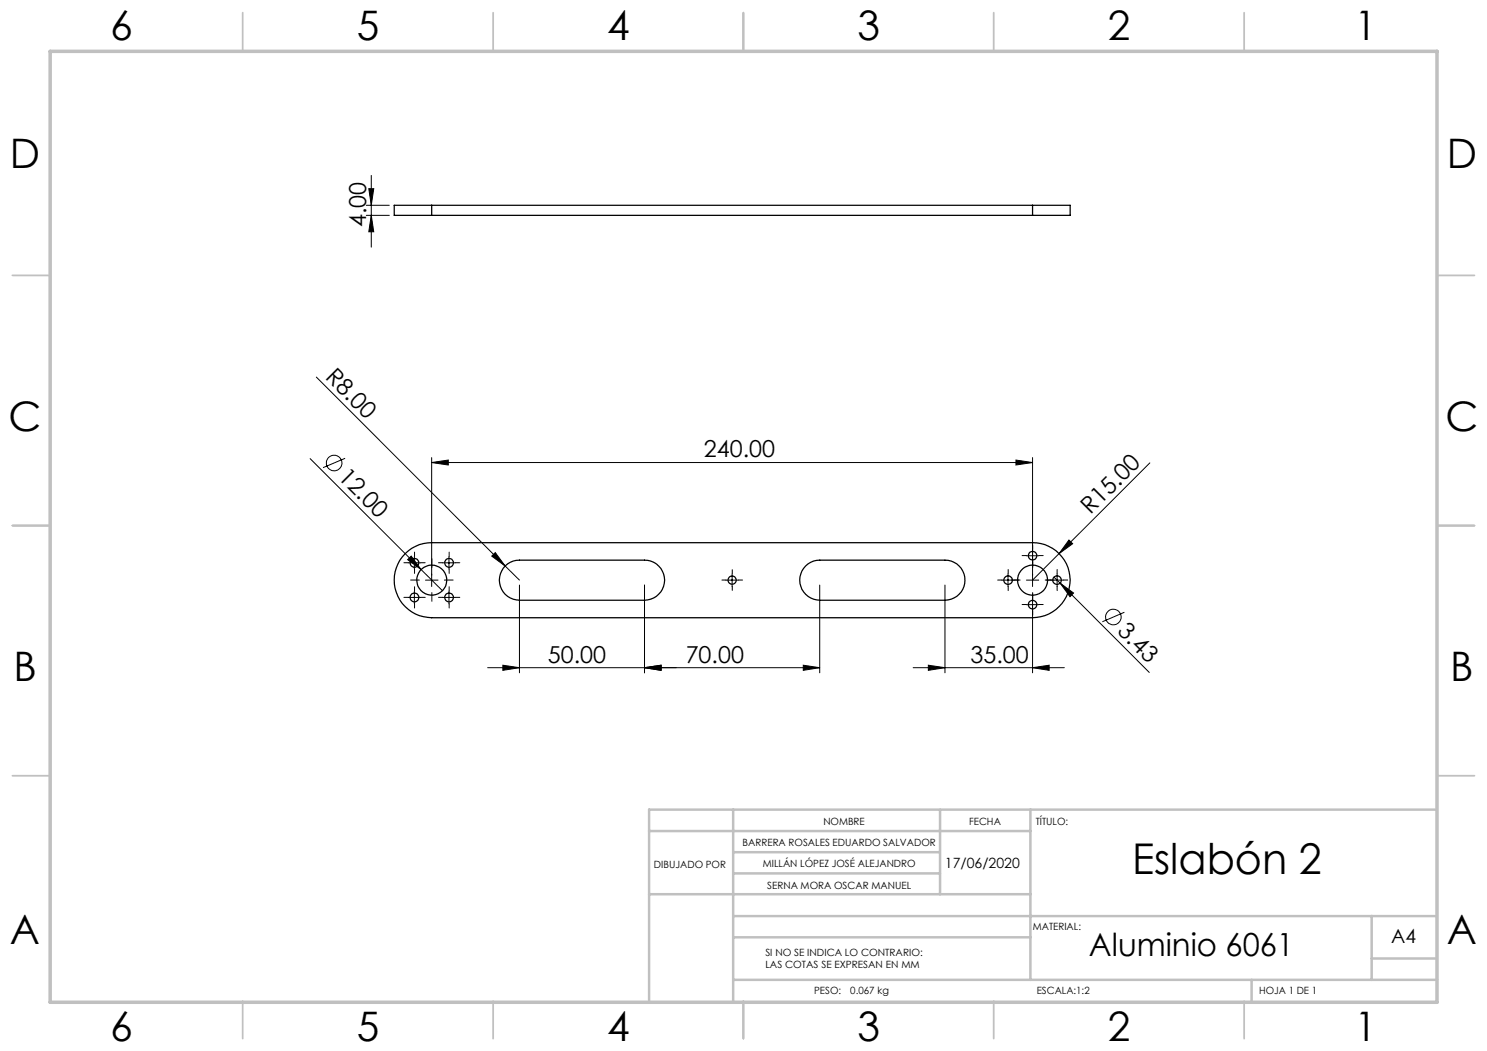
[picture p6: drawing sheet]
<svg xmlns="http://www.w3.org/2000/svg" width="297mm" height="210mm" viewBox="0 0 297 210" stroke-linecap="round" stroke-linejoin="round" font-family="sans-serif">
<g fill="none" stroke="#000" stroke-width=".2">
<path d="M73.7 37.7h.9l-.4 3.3zM74.2 35.1v14.3M73.2 41h4.6M73.2 43h4.6M74.2 43l.4 3.3h-.9zM63.2 75.3l37.7 37.8M61.9 91.6l22.2 22.2M68.9 91.6l-4.4 1.8M86.2 92.4l3.3-.5v1zM86.2 91.4v25.8M86.2 92.4h120M202.9 91.9l3.3 .5-3.3 .5z"/>
<path d="M206.2 91.4v25.8M229.7 92.5l-23.5 23.4M81.4 111.8l.7-.7 2 2.7zM81.5 119.4h2.5M81.5 112.5h2.5M82.8 111.2v2.5M82.8 118.1v2.5M84.1 113.8l4.3 4.2M85 115.9h2.5M88.4 119.4h2.5M88.4 112.5h2.5M89.7 111.2v2.5"/>
<path d="M89.7 118.1v2.5M98.2 111.1l.7-.7 2 2.7zM100.9 113.1l2.9 2.8M103.8 116.9v17.5M128.7 116.9v17.5M145 115.9h2.5M146.2 114.7v2.5M163.7 116.9v17.5M188.7 116.9v17.5M200.1 115.9h2.5M201.3 114.7v2.5M205 115.9h2.5"/>
<path d="M205 111h2.5M206.2 119.5v14.9M209.9 115.9h2.5M210.5 115.3l1.2 1.2M211.1 114.7v2.5M211.7 116.5l2.7 2-.7 .7zM211.7 116.5l17.9 17.9M213.5 107.9l.7 .7-2.7 2zM97.4 133.4h66.3M100.4 132.9l3.4 .5-3.4 .5zM128.7 133.4l3.3-.5v1zM160.4 132.9l3.3 .5-3.3 .5z"/>
<path d="M182.4 133.4h30.2M185.4 132.9l3.3 .5-3.3 .5zM205 120.8h2.5M206.2 133.4l3.3-.5v1zM224.6 122.3l-4.4 1.9"/>
<circle cx="66.7" cy="92.5" r="1.56"/>
<circle cx="222.4" cy="123.3" r="1.56"/>
</g>
<g fill="none" stroke="#000" stroke-width=".2" stroke-dasharray="15.2 1.3 1.3 1.3">
<path d="M81.5 119.4h-.8M81.5 112.4h-.8M82.8 118.1v-.9M82.8 113.7v.9M82.8 111.2v-.9M83.8 115.9h-1.8M84 119.4h.9M84 112.4h.9M86.3 118.4v1.8M86.3 113.4v-1.7M88.5 119.4h-.9M88.5 112.4h-.9"/>
<path d="M88.8 115.9h1.7M89.7 118.1v-.9M89.7 113.7v.9M89.7 111.2v-.9M91 119.4h.8M91 112.4h.8M145 115.9h-.8M146.3 117.2v.8M146.3 114.7v-.9M147.5 115.9h.8M200.1 115.9h-.8M201.4 117.2v.8"/>
<path d="M201.4 114.7v-.9M202.6 115.9h.9M203.8 115.9h-1.8M205 111h-.9M206.3 118.4v1.8M206.3 113.4v-1.7M206.3 119.5v-.8M206.3 112.3v.8M206.3 109.8v-.9M207.5 111h.9M208.8 115.9h1.7M209.9 115.9h-.9"/>
<path d="M211.1 117.2v.8M211.1 114.7v-.9M212.4 115.9h.9M82.8 120.6v.9M89.7 120.6v.9M205 120.8h-.9M206.3 122v.9M207.5 120.8h.9"/>
</g>
<g fill="none" stroke="#c0c0c0" stroke-width=".35">
<path d="M48.5 2.5v7.5M98.5 2.5v7.5M148.5 2.5v7.5M198.5 2.5v7.5M248.5 2.5v7.5M2.5 55h7.5M287 55h7.5M2.5 105h7.5M287 105h7.5M2.5 155h7.5M287 155h7.5M48.5 200v7.5"/>
<path d="M98.5 200v7.5M148.5 200v7.5M198.5 200v7.5M248.5 200v7.5"/>
</g>
<g fill="none" stroke="#c0c0c0" stroke-width=".5">
<path d="M129.6 178.7h76.2M129.6 166h76.2M146.4 174.5h41.3M146.4 170.3h41.3M146.4 161.8v38.2M187.7 161.8v16.9M205.8 161.8v34M287 161.8h-157.4v38.2M146.4 195.8h140.6M146.4 187.3h59.4M146.4 183h140.6M250 195.8v4.2"/>
<path d="M274 183v12.8M274 191.5h13"/>
</g>
<path d="M10 10.3h277v190h-277z" fill="none" stroke="#c0c0c0" stroke-width=".7"/>
<g fill="#000">
<path d="M81.4 111.8l.7-.7 2 2.7zM98.2 111.1l.7-.7 2 2.7zM213.5 107.9l.7 .7-2.7 2zM211.7 116.5l2.7 2-.7 .7z"/>
<path d="M73.7 37.7h.9l-.4 3.3zM74.2 43l.4 3.3h-.9z"/>
<path d="M202.9 91.9l3.3 .5-3.3 .5zM86.2 92.4l3.3-.5v1zM128.7 133.4l3.3-.5v1zM100.4 132.9l3.4 .5-3.4 .5z"/>
<path d="M128.7 133.4l3.3-.5v1zM160.4 132.9l3.3 .5-3.3 .5z"/>
<path d="M185.4 132.9l3.3 .5-3.3 .5zM206.2 133.4l3.3-.5v1z"/>
</g>
<g fill="none" stroke="#000" stroke-width=".25">
<path d="M86.2 41h-7.5v2h7.5M86.2 41v2M86.2 43h120M86.2 41h120M206.2 41h7.5v2h-7.5M206.2 41v2M80.9 110.6a7.5 7.5 0 0 1 5.3-2.2h120a7.5 7.5 0 0 1 7.5 7.5 7.5 7.5 0 0 1-7.5 7.5h-120a7.5 7.5 0 0 1-6.9-4.6 7.5 7.5 0 0 1 1.6-8.2zM100.9 113.1a4 4 0 0 1 2.9-1.2h24.9a4 4 0 0 1 4.1 4 4 4 0 0 1-4.1 4h-24.9a4 4 0 0 1-3.7-2.4 4 4 0 0 1 .8-4.4zM160.9 113.1a4 4 0 0 1 2.8-1.2h25a4 4 0 0 1 4 4 4 4 0 0 1-4 4h-25a4 4 0 0 1-3.7-2.4 4 4 0 0 1 .9-4.4z"/>
<circle cx="82.8" cy="112.5" r=".88"/>
<circle cx="82.8" cy="119.4" r=".88"/>
<circle cx="86.2" cy="115.9" r="3"/>
<circle cx="89.7" cy="112.5" r=".88"/>
<circle cx="89.7" cy="119.4" r=".88"/>
<circle cx="146.2" cy="115.9" r=".82"/>
<circle cx="201.3" cy="115.9" r=".86"/>
<circle cx="206.2" cy="115.9" r="3"/>
<circle cx="206.2" cy="111" r=".86"/>
<circle cx="211.1" cy="115.9" r=".87"/>
<circle cx="206.2" cy="120.8" r=".86"/>
</g>
<text font-size="8.5" x="226.1" y="174.7">Eslabón 2</text>
<g font-size="8.1">
<text x="22" y="8">6</text>
<text x="71.2" y="8">5</text>
<text x="121.2" y="8">4</text>
<text x="171.3" y="8">3</text>
<text x="221.3" y="8">2</text>
<text x="270.5" y="8">1</text>
<text x="2" y="33.6">D</text>
<text x="289" y="33.6">D</text>
<text x="1.7" y="86.1">C</text>
<text x="288.7" y="86.1">C</text>
<text x="2.7" y="136.1">B</text>
<text x="289.7" y="136.1">B</text>
<text x="2" y="188.6">A</text>
<text x="289" y="188.6">A</text>
<text x="22" y="208">6</text>
<text x="71.2" y="208">5</text>
<text x="121.2" y="208">4</text>
<text x="171.3" y="208">3</text>
<text x="221.3" y="208">2</text>
<text x="270.5" y="208">1</text>
</g>
<text font-size="6.3" x="217.5" y="191">Aluminio 6061</text>
<g font-size="4.7">
<text x="73.2" y="45.4" transform="rotate(-90 73.2 45.4)">4.00</text>
<text x="64.8" y="75.5" transform="rotate(45 64.8 75.5)">R8.00</text>
<text x="67.4" y="95.5" transform="rotate(45 67.4 95.5)">12.00</text>
<text x="140.6" y="91.4">240.00</text>
<text x="217.8" y="102.9" transform="rotate(-45 217.8 102.9)">R15.00</text>
<text x="223" y="126.3" transform="rotate(45 223 126.3)">3.43</text>
<text x="109.4" y="132.4">50.00</text>
<text x="137" y="132.4">70.00</text>
<text x="193.9" y="132.4">35.00</text>
</g>
<text font-size="3.9" x="277.9" y="188.5">A4</text>
<text font-size="2.8" x="188.7" y="173.4">17/06/2020</text>
<g font-size="2">
<text x="164.4" y="164.9">NOMBRE</text>
<text x="193.5" y="164.9">FECHA</text>
<text x="206.9" y="164.9">TÍTULO:</text>
<text x="130.6" y="173.3">DIBUJADO POR</text>
<text x="148.3" y="169.1">BARRERA ROSALES EDUARDO SALVADOR</text>
<text x="152.4" y="173.3">MILLÁN LÓPEZ JOSÉ ALEJANDRO</text>
<text x="153.3" y="177.6">SERNA MORA OSCAR MANUEL</text>
<text x="206.3" y="185.9">MATERIAL:</text>
<text x="152.9" y="190.9">SI NO SE INDICA LO CONTRARIO:</text>
<text x="152.9" y="193.4">LAS COTAS SE EXPRESAN EN MM</text>
<text x="162.6" y="198.5">PESO:</text>
<text x="169.8" y="198.6">0.067 kg</text>
<text x="207.1" y="198.6">ESCALA:1:2</text>
<text x="251.5" y="198.6">HOJA 1 DE 1</text>
</g>
</svg>
